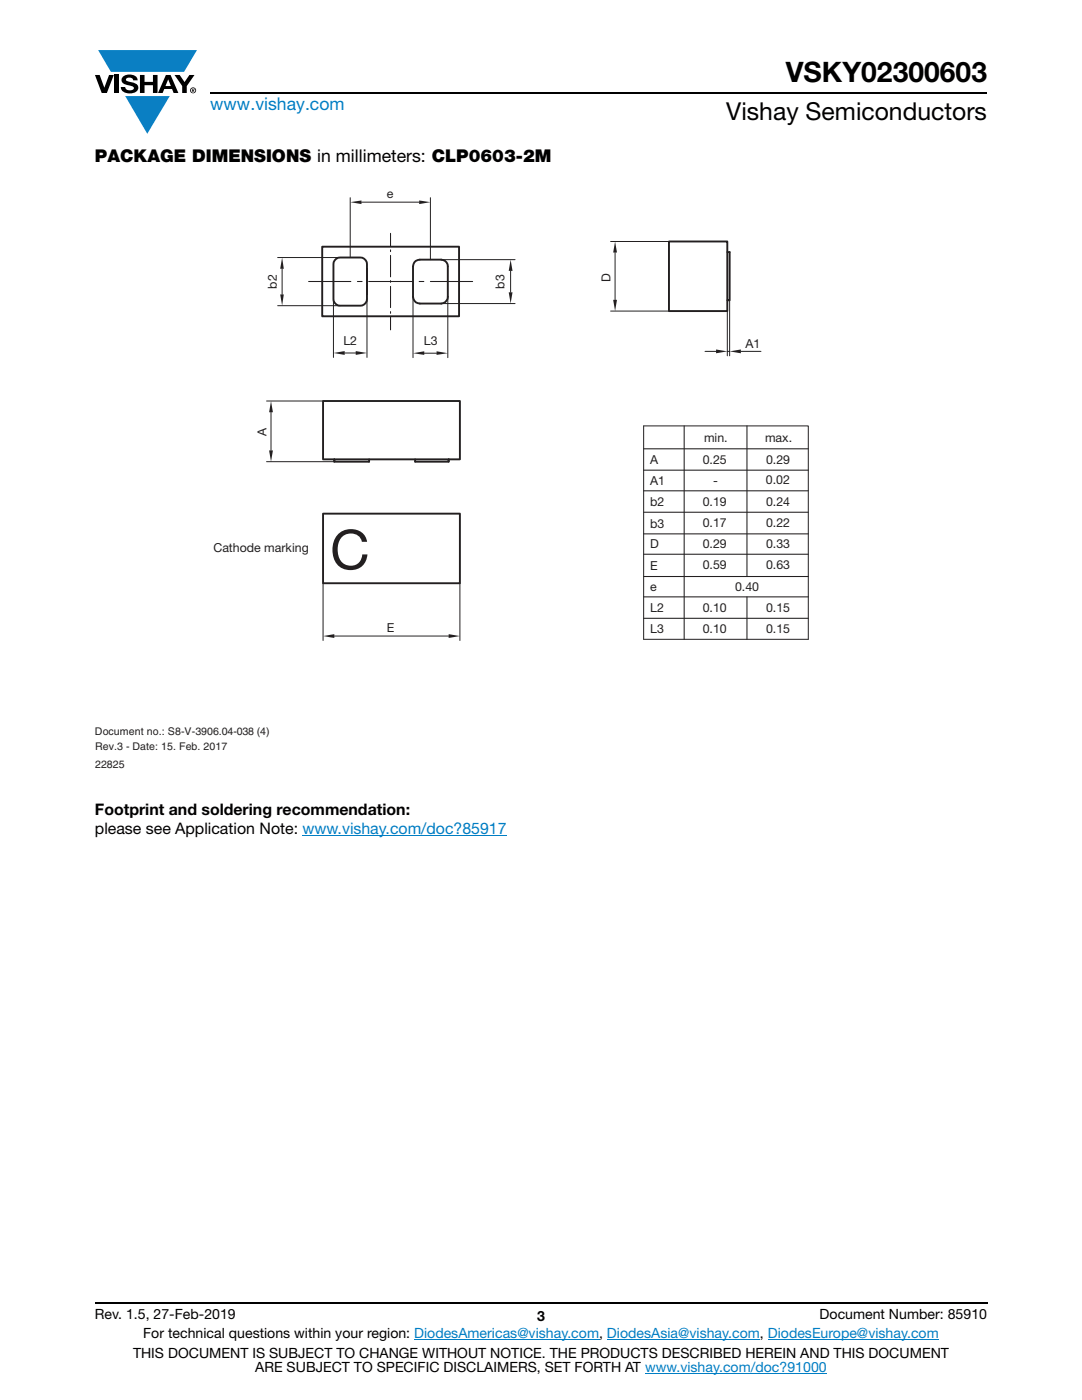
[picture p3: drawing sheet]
<svg xmlns="http://www.w3.org/2000/svg" width="216mm" height="279mm" viewBox="0 0 216 279" stroke-linecap="round" stroke-linejoin="round" font-family="sans-serif">
<g fill="#0a7fc3">
<path d="M19.6 10h19.7l-2.6 4.3h-1.1h-13.5z"/>
<path d="M25 19.2h8.9l-4.5 7.5z"/>
</g>
<g fill="#000">
<path d="M18.9 15h1l.9 2.5 1-2.5h.9l-1.4 3.6h-1zM22.9 15h.9v3.6h-.9zM24.6 15.3a2.1 2.1 0 0 1 2.8 .3l.1 .4h-.9a.79 .79 0 0 0-.7-.5 .79 .79 0 0 0-.8 .4l.3 .3 1 .2a1.08 1.08 0 0 1 1.2 1 1.08 1.08 0 0 1-1.1 1.2 1.73 1.73 0 0 1-2.4-1.2h.9a.96 .96 0 0 0 .8 .6 .96 .96 0 0 0 .9-.4 1.31 1.31 0 0 0-1.2-.6 1.03 1.03 0 0 1-1.1-.6 1.03 1.03 0 0 1 .2-1.1zM27.9 15h.9v1.3h1.7v-1.3h.9v3.6h-.9v-1.6h-1.7v1.6h-.9zM34.8 15h1.1l.9 1.4 1-1.4h1l-1.5 2.2v1.4h-.9v-1.4z"/>
<path d="M33.6 15.9l.5 1.3h-1.1zM33.1 15l-1.6 3.6h1l.3-.8h1.5l.3 .8h1l-1.6-3.6z"/>
<path d="M38.4 17.8h.2v.2h-.2zM38.3 17.7v.7h.1v-.3l.4 .3-.2-.3 .2-.2-.1-.2z"/>
<path d="M38.1 18a.46 .46 0 0 1 .9 0 .46 .46 0 0 1-.9 0zM37.9 18a.6 .6 0 0 0 1.2 0 .6 .6 0 0 0-1.2 0z"/>
</g>
<path d="M42 18.6h155M18.9 260h178.1" fill="none" stroke="#000" stroke-width=".36"/>
<path d="M60.3 166.8h40.8M82.6 267.3h36.9M121.1 267.3h30.5M128.7 274h36.3M153.2 267.3h34.1" fill="none" stroke="#007ec4" stroke-width=".2"/>
<path d="M18.9 37.4h142.5v117.1h-142.5z" fill="#fff"/>
<path d="M64.3 49.2h27.3v13.9h-27.3zM73.2 53.7v5.9a1.33 1.33 0 0 1-1.3 1.4h-4.1a1.33 1.33 0 0 1-1.3-1.4v-6.9a1.33 1.33 0 0 1 1.3-1.3h4.1a1.33 1.33 0 0 1 1.3 1.3v6M83 52.1l.8-.3h4.2a1.33 1.33 0 0 1 1.4 1.4v6a1.4 1.4 0 0 1-1.4 1.4h-4.2a1.33 1.33 0 0 1-1.4-1.4v-6l.3-.8zM64.5 80h27.3v11.7h-27.3zM73.6 91.7v.4h-6.9v-.4v.4M82.8 91.7v.4h6.7v-.4v.4M64.5 102.5h27.3v13.9h-27.3z" fill="none" stroke="#231f20" stroke-width=".38"/>
<path d="M64.5 116.4v11.4M91.8 116.4v11.4M66.7 126.9h22.8" fill="none" stroke="#231f20" stroke-width=".2"/>
<g fill="#231f20">
<path d="M64.5 126.9l2.2-.3v.7z"/>
<path d="M89.5 126.6l2.3 .3-2.3 .4z"/>
</g>
<path d="M69.9 39.5v11.9M85.9 39.5v12.3M72.1 40.3h11.5" fill="none" stroke="#231f20" stroke-width=".2"/>
<g fill="#231f20">
<path d="M83.6 40l2.3 .3-2.3 .4z"/>
<path d="M69.9 40.3l2.2-.3v.7z"/>
</g>
<path d="M88 51.8h14.8M101.9 54.1v4.2M88 60.6h14.8" fill="none" stroke="#231f20" stroke-width=".2"/>
<g fill="#231f20">
<path d="M101.9 51.8l.4 2.3h-.8z"/>
<path d="M101.5 58.3h.8l-.4 2.3z"/>
</g>
<path d="M53.2 92.1h13.5M53.2 80h11.3M54.1 82.3v7.6" fill="none" stroke="#231f20" stroke-width=".2"/>
<g fill="#231f20">
<path d="M53.7 89.9h.8l-.4 2.2z"/>
<path d="M54.1 80l.4 2.3h-.8z"/>
</g>
<path d="M82.4 59.2v12.2M89.4 59.2v12.2M84.7 70.5h2.4" fill="none" stroke="#231f20" stroke-width=".2"/>
<g fill="#231f20">
<path d="M87.1 70.1l2.3 .4-2.3 .3z"/>
<path d="M82.4 70.5l2.3-.4v.7z"/>
</g>
<path d="M133.5 48.2h11.6v13.9h-11.6zM145.1 50.3h.5v9.6h-.5" fill="none" stroke="#231f20" stroke-width=".38"/>
<path d="M145.6 59.9v11.1M140.7 70.1h2.2M145.1 70.1h.5M145.1 62.1v8.9M147.8 70.1h4" fill="none" stroke="#231f20" stroke-width=".2"/>
<g fill="#231f20">
<path d="M145.6 70.1l2.2-.4v.8z"/>
<path d="M142.9 69.7l2.2 .4-2.2 .4z"/>
</g>
<path d="M121.8 48.2h11.7M122.7 50.4v9.4M121.8 62.1h11.7" fill="none" stroke="#231f20" stroke-width=".2"/>
<g fill="#231f20">
<path d="M122.4 59.8h.7l-.4 2.3z"/>
<path d="M122.7 48.2l.4 2.2h-.7z"/>
</g>
<path d="M66.5 59.7v11.6M73.2 59.7v11.6M68.8 70.4h2.2" fill="none" stroke="#231f20" stroke-width=".2"/>
<g fill="#231f20">
<path d="M71 70.1l2.2 .3-2.2 .4z"/>
<path d="M66.5 70.4l2.3-.3v.7z"/>
</g>
<path d="M77.9 46.6v2.5M77.9 49.9v.3M77.9 51v4.2M77.9 56v.3M77.9 57.2v4.2M77.9 62.2v.3M77.9 63.3v2.5" fill="none" stroke="#231f20" stroke-width=".21"/>
<path d="M55.4 51.4h12.4M56.3 53.6v5.2M55.4 61h12.4" fill="none" stroke="#231f20" stroke-width=".2"/>
<g fill="#231f20">
<path d="M56.3 51.4l.3 2.2h-.7z"/>
<path d="M55.9 58.8h.7l-.3 2.2z"/>
</g>
<g fill="none" stroke="#231f20" stroke-width=".21">
<path d="M61.6 56.2h8.4M71.3 56.2h1M73.6 56.2h8.7M83.6 56.2h1M85.9 56.2h8.4M128.4 93.8h32.9M128.4 98h32.9M128.4 89.6h32.9M136.5 85v42.6M149 85v30.1M128.4 119.1h32.9zM128.4 102.2h32.9"/>
<path d="M128.4 106.5h32.9M128.4 110.6h32.9M128.4 115.1h32.9M149 119.1v8.5M128.4 123.4h32.9"/>
</g>
<path d="M128.4 85h32.9v42.6h-32.9z" fill="none" stroke="#231f20" stroke-width=".2"/>
<text font-size="10.9" fill="#231f20" x="65.9" y="113.6">C</text>
<text font-size="5.6" x="156.8" y="16.4">VSKY02300603</text>
<text font-size="4.9" x="144.9" y="24">Vishay Semiconductors</text>
<text font-size="3.5" fill="#007ec4" x="42" y="21.9">www.vishay.com</text>
<text font-size="3.5" x="18.9" y="32.3">PACKAGE DIMENSIONS in millimeters: CLP0603-2M</text>
<g font-size="3.2">
<text x="18.9" y="162.6">Footprint and soldering recommendation:</text>
<text x="18.9" y="166.5">please see Application Note: www.vishay.com/doc?85917</text>
</g>
<g font-size="2.8">
<text x="18.9" y="263.3">Rev. 1.5, 27-Feb-2019</text>
<text x="107.2" y="263.6">3</text>
<text x="163.6" y="263.3">Document Number: 85910</text>
<text x="28.6" y="267.1">For technical questions within your region: DiodesAmericas@vishay.com, DiodesAsia@vishay.com, DiodesEurope@vishay.com</text>
<text x="26.5" y="271">THIS DOCUMENT IS SUBJECT TO CHANGE WITHOUT NOTICE. THE PRODUCTS DESCRIBED HEREIN AND THIS DOCUMENT</text>
<text x="50.9" y="273.8">ARE SUBJECT TO SPECIFIC DISCLAIMERS, SET FORTH AT www.vishay.com/doc?91000</text>
</g>
<g font-size="2.5" fill="#231f20">
<text x="77.2" y="39.5">e</text>
<text x="55.3" y="57.6" transform="rotate(-90 55.3 57.6)">b2</text>
<text x="100.7" y="57.6" transform="rotate(-90 100.7 57.6)">b3</text>
<text x="121.8" y="56.2" transform="rotate(-90 121.8 56.2)">D</text>
<text x="68.5" y="68.9">L2</text>
<text x="84.6" y="68.9">L3</text>
<text x="148.8" y="69.4">A1</text>
<text x="53.1" y="87.1" transform="rotate(-90 53.1 87.1)">A</text>
<text x="140.5" y="88.1">min.</text>
<text x="152.7" y="88.1">max.</text>
<text x="129.8" y="92.6">A</text>
<text x="140.2" y="92.5">0.25</text>
<text x="152.9" y="92.5">0.29</text>
<text x="129.7" y="96.7">A1</text>
<text x="129.8" y="101">b2</text>
<text x="140.2" y="100.9">0.19</text>
<text x="142.3" y="96.7">-</text>
<text x="152.8" y="96.7">0.02</text>
<text x="152.9" y="100.9">0.24</text>
<text x="129.8" y="105.3">b3</text>
<text x="140.2" y="105.3">0.17</text>
<text x="152.9" y="105.2">0.22</text>
<text x="42.6" y="110.2">Cathode marking</text>
<text x="129.8" y="109.4">D</text>
<text x="129.8" y="113.7">E</text>
<text x="140.2" y="109.4">0.29</text>
<text x="140.2" y="113.6">0.59</text>
<text x="152.9" y="109.4">0.33</text>
<text x="152.9" y="113.6">0.63</text>
<text x="129.7" y="118">e</text>
<text x="146.7" y="118">0.40</text>
<text x="129.8" y="122.1">L2</text>
<text x="140.2" y="122.1">0.10</text>
<text x="152.9" y="122">0.15</text>
<text x="77.2" y="126.2">E</text>
<text x="129.8" y="126.4">L3</text>
<text x="140.2" y="126.3">0.10</text>
<text x="152.9" y="126.3">0.15</text>
</g>
<g font-size="2.1" fill="#231f20">
<text x="18.9" y="146.8">Document no.: S8-V-3906.04-038 (4)</text>
<text x="19" y="149.7">Rev.3 - Date: 15. Feb. 2017</text>
<text x="19" y="153.2">22825</text>
</g>
</svg>
